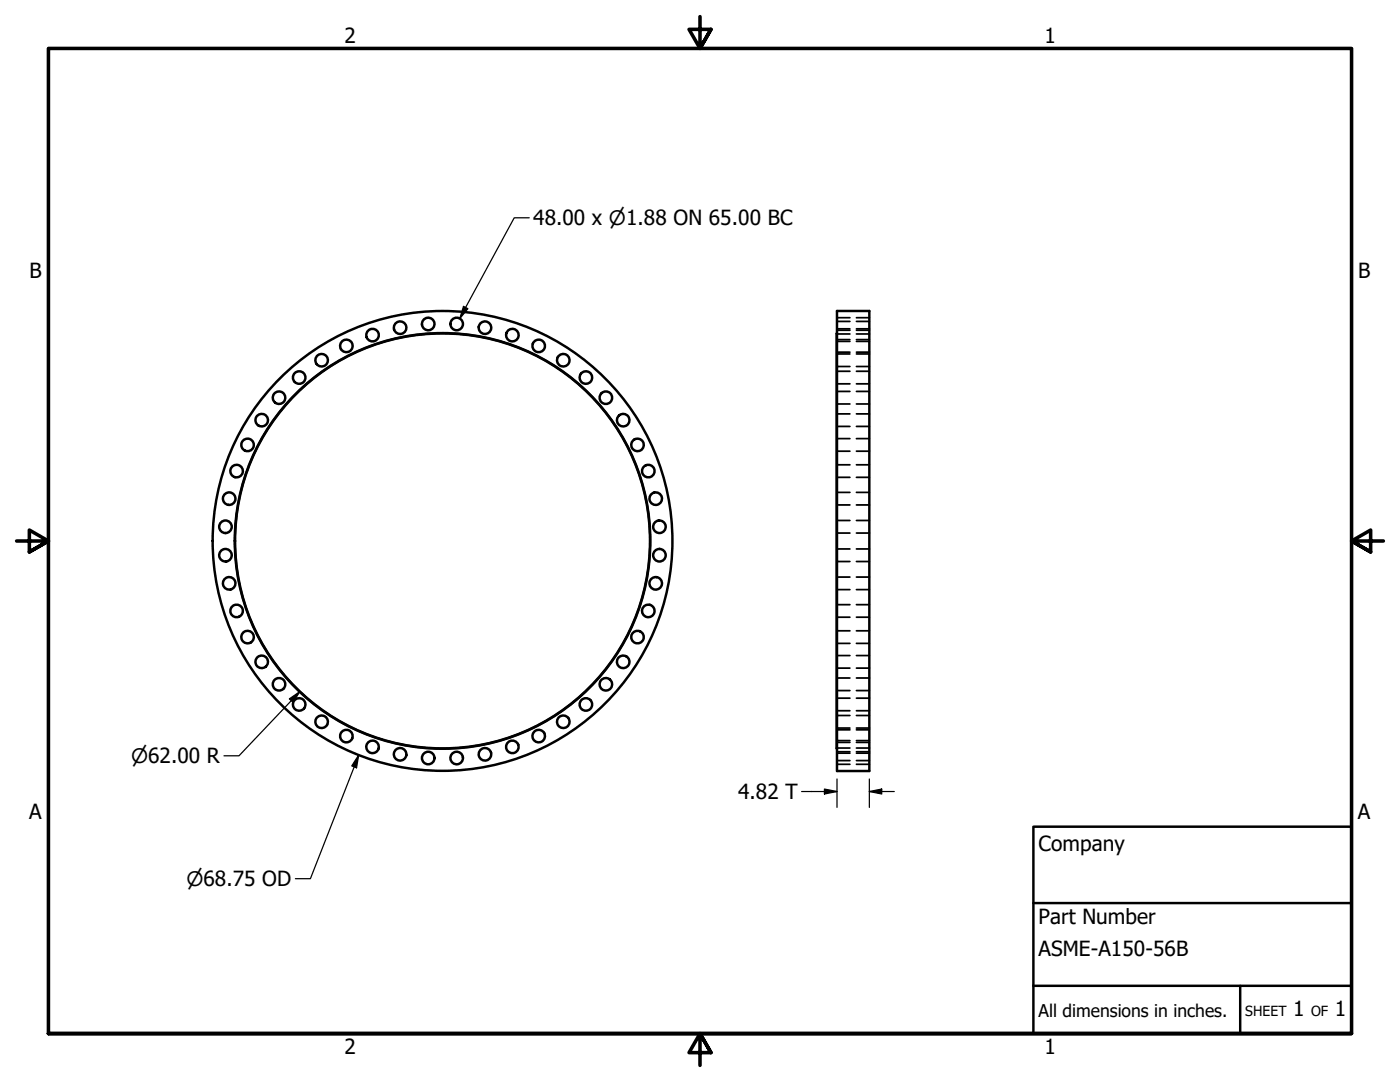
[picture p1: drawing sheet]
<svg xmlns="http://www.w3.org/2000/svg" width="279mm" height="216mm" viewBox="0 0 279 216" stroke-linecap="round" stroke-linejoin="round" font-family="sans-serif">
<!-- layer: Visible (ANSI) -->
<g fill="none" stroke="#000" stroke-width=".49">
<path d="M167 62.1h6.5v91.7h-6.5zM167 66.5v82.9"/>
<circle cx="55.7" cy="79.4" r="1.25"/>
<circle cx="59.7" cy="75.3" r="1.25"/>
<circle cx="64.2" cy="71.9" r="1.25"/>
<circle cx="69.1" cy="69" r="1.25"/>
<circle cx="74.3" cy="66.9" r="1.25"/>
<circle cx="79.9" cy="65.4" r="1.25"/>
<circle cx="85.5" cy="64.6" r="1.25"/>
<circle cx="91.1" cy="64.6" r="1.25"/>
<circle cx="96.8" cy="65.4" r="1.25"/>
<circle cx="102.3" cy="66.9" r="1.25"/>
<circle cx="107.5" cy="69" r="1.25"/>
<circle cx="112.4" cy="71.9" r="1.25"/>
<circle cx="116.9" cy="75.3" r="1.25"/>
<circle cx="120.9" cy="79.4" r="1.25"/>
<circle cx="45.7" cy="99.5" r="1.25"/>
<circle cx="47.2" cy="94" r="1.25"/>
<circle cx="49.4" cy="88.8" r="1.25"/>
<circle cx="52.2" cy="83.8" r="1.25"/>
<circle cx="124.4" cy="83.8" r="1.25"/>
<circle cx="127.2" cy="88.8" r="1.25"/>
<circle cx="129.4" cy="94" r="1.25"/>
<circle cx="130.9" cy="99.5" r="1.25"/>
<circle cx="45" cy="110.8" r="1.25"/>
<circle cx="45" cy="105.1" r="1.25"/>
<circle cx="45.7" cy="116.4" r="1.25"/>
<circle cx="88.3" cy="107.9" r="41.4"/>
<circle cx="88.3" cy="107.9" r="41.5"/>
<circle cx="88.3" cy="107.9" r="45.9"/>
<circle cx="130.9" cy="116.4" r="1.25"/>
<circle cx="131.6" cy="110.8" r="1.25"/>
<circle cx="131.6" cy="105.1" r="1.25"/>
<circle cx="47.2" cy="121.9" r="1.25"/>
<circle cx="49.4" cy="127.1" r="1.25"/>
<circle cx="52.2" cy="132.1" r="1.25"/>
<circle cx="55.7" cy="136.5" r="1.25"/>
<circle cx="120.9" cy="136.5" r="1.25"/>
<circle cx="124.4" cy="132.1" r="1.25"/>
<circle cx="127.2" cy="127.1" r="1.25"/>
<circle cx="129.4" cy="121.9" r="1.25"/>
<circle cx="59.7" cy="140.6" r="1.25"/>
<circle cx="64.2" cy="144" r="1.25"/>
<circle cx="69.1" cy="146.9" r="1.25"/>
<circle cx="74.3" cy="149" r="1.25"/>
<circle cx="79.9" cy="150.5" r="1.25"/>
<circle cx="85.5" cy="151.3" r="1.25"/>
<circle cx="91.1" cy="151.3" r="1.25"/>
<circle cx="96.8" cy="150.5" r="1.25"/>
<circle cx="102.3" cy="149" r="1.25"/>
<circle cx="107.5" cy="146.9" r="1.25"/>
<circle cx="112.4" cy="144" r="1.25"/>
<circle cx="116.9" cy="140.6" r="1.25"/>
</g>
<!-- layer: Hidden (ANSI) -->
<g fill="none" stroke="#000" stroke-width=".35">
<path d="M167 66.6h2.6M167 64.1h2.6M167 68.1h2.6M167 65.6h2.6M167 70.3h2.6M167 67.8h2.6M167 73.1h2.6M167 70.6h2.6M167 76.6h2.6M167 74.1h2.6M167 78.1h2.6M167 65.9h2.6"/>
<path d="M167 63.4h2.6M170.9 66.6h2.6M170.9 64.1h2.6M170.9 68.1h2.6M170.9 65.6h2.6M170.9 70.3h2.6M170.9 67.8h2.6M170.9 73.1h2.6M170.9 70.6h2.6M170.9 76.6h2.6M170.9 74.1h2.6M170.9 78.1h2.6"/>
<path d="M170.9 65.9h2.6M170.9 63.4h2.6M167 80.6h2.6M167 85.1h2.6M167 82.6h2.6M167 90h2.6M167 87.5h2.6M167 95.2h2.6M167 92.7h2.6M167 98.2h2.6M170.9 80.6h2.6M170.9 85.1h2.6"/>
<path d="M170.9 82.6h2.6M170.9 90h2.6M170.9 87.5h2.6M170.9 95.2h2.6M170.9 92.7h2.6M170.9 98.2h2.6M167 100.8h2.6M167 106.4h2.6M167 103.9h2.6M167 112h2.6M167 109.5h2.6M167 117.7h2.6"/>
<path d="M167 115.1h2.6M170.9 100.8h2.6M170.9 106.4h2.6M170.9 103.9h2.6M170.9 112h2.6M170.9 109.5h2.6M170.9 117.7h2.6M170.9 115.1h2.6M167 123.2h2.6M167 120.6h2.6M167 128.4h2.6M167 125.9h2.6"/>
<path d="M167 133.3h2.6M167 130.8h2.6M167 137.8h2.6M167 135.3h2.6M167 139.3h2.6M170.9 123.2h2.6M170.9 120.6h2.6M170.9 128.4h2.6M170.9 125.9h2.6M170.9 133.3h2.6M170.9 130.8h2.6M170.9 137.8h2.6"/>
<path d="M170.9 135.3h2.6M170.9 139.3h2.6M167 141.8h2.6M167 145.3h2.6M167 142.8h2.6M167 148.1h2.6M167 145.6h2.6M167 150.3h2.6M167 147.8h2.6M167 151.8h2.6M167 149.3h2.6M167 152.5h2.6"/>
<path d="M167 150h2.6M170.9 141.8h2.6M170.9 145.3h2.6M170.9 142.8h2.6M170.9 148.1h2.6M170.9 145.6h2.6M170.9 150.3h2.6M170.9 147.8h2.6M170.9 151.8h2.6M170.9 149.3h2.6M170.9 152.5h2.6M170.9 150h2.6"/>
</g>
<!-- layer: Border (ANSI) -->
<path d="M139.7 3.3v6.4l-2.2-3.8h4.4l-2.2 3.8 2.2-3.8M3.3 107.9h6.4l-3.8-2.1v4.3l3.8-2.2-3.8 2.2M276.1 107.9h-6.4l3.8-2.1v4.3l-3.8-2.2 3.8 2.2M9.7 206.2v-196.5h260v196.5h-260h260M141.9 210l-2.2-3.8 2.2 3.8h-4.4l2.2-3.8v6.4" fill="none" stroke="#000" stroke-width=".71"/>
<!-- layer: Title (ANSI) -->
<path d="M206.2 165h63.5v41.2h-63.5zM206.2 196.7h63.5M206.2 180.2h63.5M247.5 196.7v9.5" fill="none" stroke="#000" stroke-width=".49"/>
<!-- layer: Dimension (ANSI) -->
<path d="M105.6 43.5h-3l-10.8 20.1M92.5 61.1l.9 .5-1.6 2zM57.7 139.5l2.1-1.5-1.3 2.2zM59.8 138l-12.1 12.8h-3M71.6 150.7l-.4 2.5-1-.4zM71.6 150.7l-9.7 24.6h-3M160 157.9h7M164.5 157.4l2.5 .5-2.5 .5zM167 155.4v5.7M173.5 157.9l2.5-.5v1zM173.5 157.9h5M173.5 155.4v5.7" fill="none" stroke="#000" stroke-width=".25"/>
<g fill="#000">
<path d="M92.5 61.1l.9 .5-1.6 2z" fill-rule="evenodd"/>
<path d="M57.7 139.5l2.1-1.5-1.3 2.2z" fill-rule="evenodd"/>
<path d="M71.6 150.7l-.4 2.5-1-.4z" fill-rule="evenodd"/>
<path d="M164.5 157.4l2.5 .5-2.5 .5z" fill-rule="evenodd"/>
<path d="M173.5 157.9l2.5-.5v1z" fill-rule="evenodd"/>
</g>
<g font-size="4.2">
<text x="68.7" y="8.6">2</text>
<text x="208.4" y="8.6">1</text>
<text x="106.4" y="44.9">48.00 x ⌀1.88 ON 65.00 BC</text>
<text x="5.9" y="55.5">B</text>
<text x="271" y="55.5">B</text>
<text x="147.3" y="159.5">4.82 T</text>
<text x="5.8" y="163.4">A</text>
<text x="271" y="163.4">A</text>
<text x="207.3" y="169.8">Company</text>
<text x="207.3" y="184.4">Part Number</text>
<text x="207.3" y="190.7">ASME-A150-56B</text>
<text x="258.1" y="202.8">1</text>
<text x="266.4" y="202.8">1</text>
<text x="68.7" y="210.3">2</text>
<text x="208.4" y="210.3">1</text>
</g>
<g font-size="4">
<text x="26.2" y="152.3">⌀62.00 R</text>
<text x="37.2" y="176.8">⌀68.75 OD</text>
</g>
<text font-size="3.5" x="207.3" y="202.9">All dimensions in inches.</text>
<g font-size="2.8">
<text x="248.5" y="202.8">SHEET</text>
<text x="261.7" y="202.8">OF</text>
</g>
</svg>
